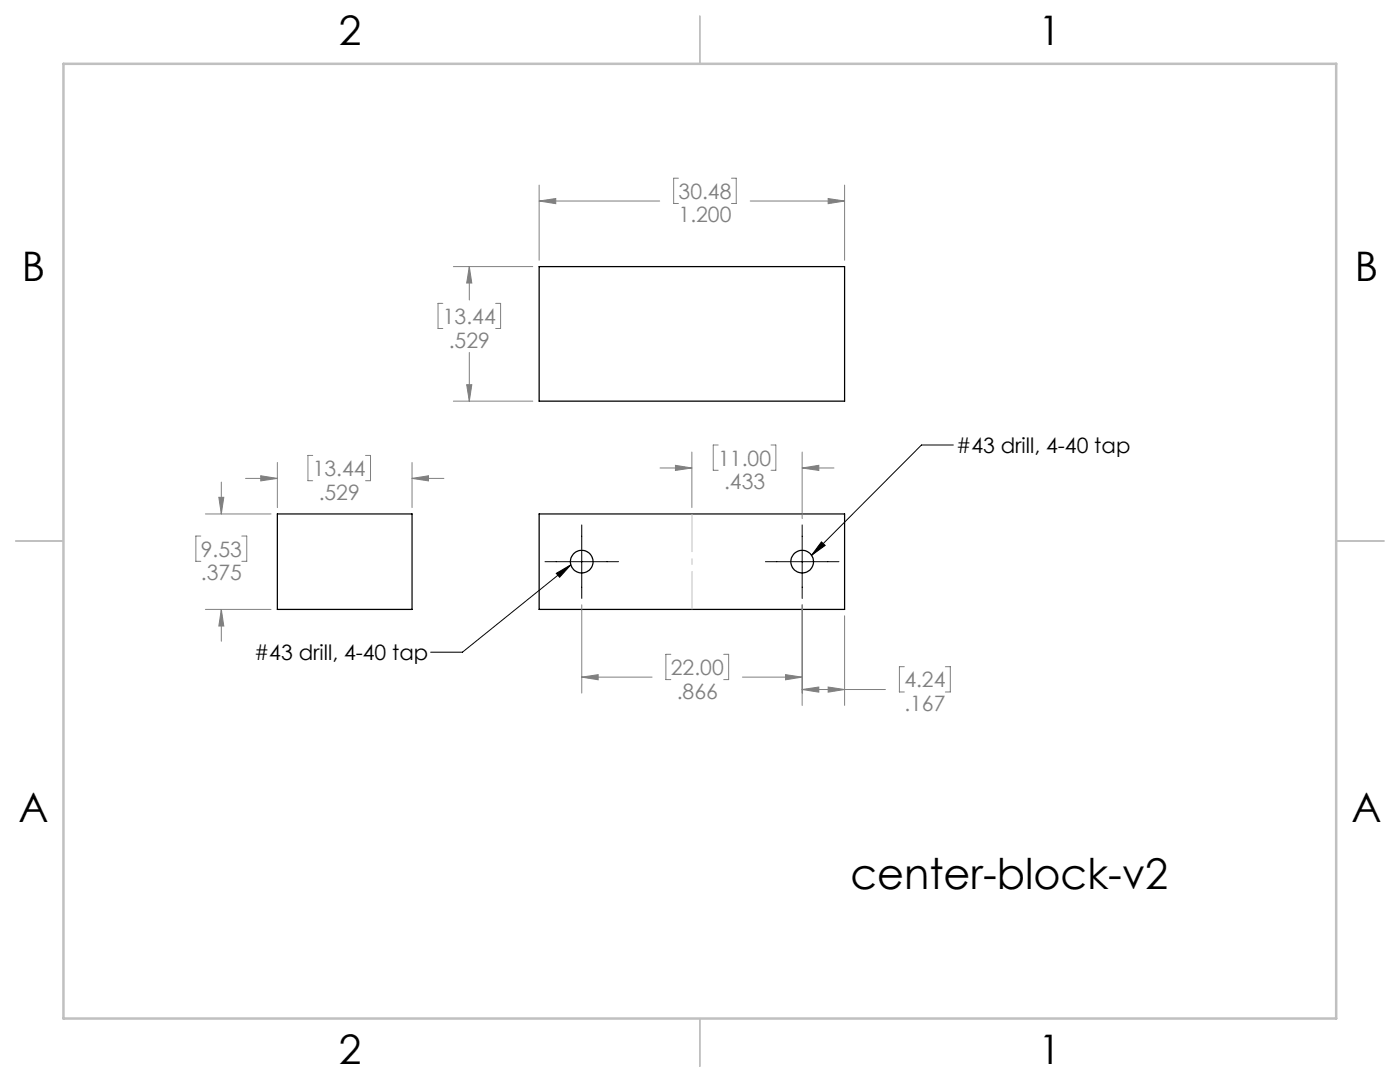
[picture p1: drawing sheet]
<svg xmlns="http://www.w3.org/2000/svg" width="279mm" height="216mm" viewBox="0 0 279 216" stroke-linecap="round" stroke-linejoin="round" font-family="sans-serif">
<g fill="none" stroke="#000" stroke-width=".25">
<path d="M107.6 53.2h61v26.8h-61zM55.4 102.6h26.8v19h-26.8zM107.6 102.6h61v19h-61z"/>
<circle cx="116.1" cy="112.1" r="2.26"/>
<circle cx="160.1" cy="112.1" r="2.26"/>
</g>
<path d="M190.3 88.8h-6.4l-21.9 22M108.8 112.1h14.6M111 114.4l2.9-1.7-2.2 2.5zM113.9 112.7l-21.6 17.4h-6.4M116.1 104.7v14.7M152.8 112.1h14.6M160.1 104.7v14.7M163.9 108.1l.8 .7-2.7 2z" fill="none" stroke="#000" stroke-width=".2"/>
<g fill="none" stroke="#808080" stroke-width=".2">
<path d="M107.6 36.9v15M135.4 35.6h-1v5h1M146 35.6h.9v5h-.9M165.3 39.6l3.3 .5-3.3 .5zM168.6 36.9v15M90.5 53.2h15.8M93.7 53.2v6.7M93.7 53.2l.5 3.3h-1.1zM107.6 40.1h24.1M107.6 40.1l3.3-.5v1zM149.7 40.1h18.9M88.4 60.5h-1v5h1"/>
<path d="M93.1 76.8h1.1l-.5 3.2zM93.7 70.3v9.7M98.9 60.5h1v5h-1M43.7 99.2h1l-.5 3.4zM44.2 96.2v6.4M49 95.5h6.4M52 94.9l3.4 .6-3.4 .5zM55.4 92.3v9M62.4 90.9h-.9v5h.9M73 90.9h.9v5h-.9M82.2 95.5l3.3-.6v1.1zM82.2 92.3v9"/>
<path d="M82.2 95.5h6.4M90.5 80h15.8M131.7 93.4h6.4M134.8 92.9l3.3 .5-3.3 .5zM138.1 90.2v11.1M143.3 88.8h-1v5h1M153.9 88.8h.9v5h-.9M160.1 90.2v13.3M160.1 93.4h6.3M160.1 93.4l3.3-.5v1zM40.1 107h-1v5h1M41 102.6h13.1"/>
<path d="M48.3 107h.9v5h-.9M41 121.6h13.1M44.2 121.6v6.4M44.2 121.6l.5 3.3h-1zM116.1 120.7v17.6M116.1 135.1h14M116.1 135.1l3.3-.5v1zM133.9 130.6h-1v5h1M144.4 130.6h1v5h-1M148.2 135.1h11.9M156.8 134.6l3.3 .5-3.3 .5zM160.1 137.6l3.3-.5v1z"/>
<path d="M160.1 120.7v20.1M160.1 137.6h16.6M165.3 137.1l3.3 .5-3.3 .5zM168.6 122.9v17.9M180.5 133h-1v5.1h1M188.7 133h1v5.1h-1"/>
</g>
<path d="M138.1 121.6v-19.1" fill="none" stroke="#c0c0c0" stroke-width=".2" stroke-dasharray="15.2 1.3 1.3 1.3" stroke-dashoffset="7.6" stroke-linecap="butt"/>
<path d="M139.7 3.2v9.5M3.1 107.9h9.6M266.7 107.9h9.5M139.7 203.2v9.6" fill="none" stroke="#c0c0c0" stroke-width=".25"/>
<path d="M12.7 12.7h254v190.5h-254z" fill="none" stroke="#c0c0c0" stroke-width=".5"/>
<path d="M163.9 108.1l.8 .7-2.7 2zM111 114.4l2.9-1.7-2.2 2.5z" fill="#000"/>
<g fill="#808080">
<path d="M116.1 135.1l3.3-.5v1zM156.8 134.6l3.3 .5-3.3 .5zM160.1 137.6l3.3-.5v1zM165.3 137.1l3.3 .5-3.3 .5zM165.3 39.6l3.3 .5-3.3 .5zM107.6 40.1l3.3-.5v1zM93.1 76.8h1.1l-.5 3.2zM93.7 53.2l.5 3.3h-1.1zM43.7 99.2h1l-.5 3.4zM44.2 121.6l.5 3.3h-1zM82.2 95.5l3.3-.6v1.1zM52 94.9l3.4 .6-3.4 .5z"/>
<path d="M134.8 92.9l3.3 .5-3.3 .5zM160.1 93.4l3.3-.5v1z"/>
</g>
<text font-size="8.5" x="169.7" y="177.3">center-block-v2</text>
<g font-size="8.1">
<text x="67.6" y="8.9">2</text>
<text x="207.3" y="8.9">1</text>
<text x="4.4" y="56.1">B</text>
<text x="270.4" y="56.1">B</text>
<text x="3.7" y="164.1">A</text>
<text x="269.7" y="164.1">A</text>
<text x="67.6" y="212.4">2</text>
<text x="207.3" y="212.4">1</text>
</g>
<g font-size="4.2" fill="#808080">
<text x="135.4" y="39.6">30.48</text>
<text x="135.4" y="44.4">1.200</text>
<text x="88.4" y="64.6">13.44</text>
<text x="89.6" y="69.4">.529</text>
<text x="62.4" y="95">13.44</text>
<text x="143.3" y="92.9">11.00</text>
<text x="63.6" y="99.7">.529</text>
<text x="144.5" y="97.6">.433</text>
<text x="40.1" y="111.1">9.53</text>
<text x="40.1" y="115.8">.375</text>
<text x="133.9" y="134.7">22.00</text>
<text x="180.5" y="137.1">4.24</text>
<text x="135.1" y="139.4">.866</text>
<text x="180.5" y="141.9">.167</text>
</g>
<g font-size="4.2">
<text x="190.8" y="90.4">#43 drill, 4-40 tap</text>
<text x="50.7" y="131.8">#43 drill, 4-40 tap</text>
</g>
</svg>
